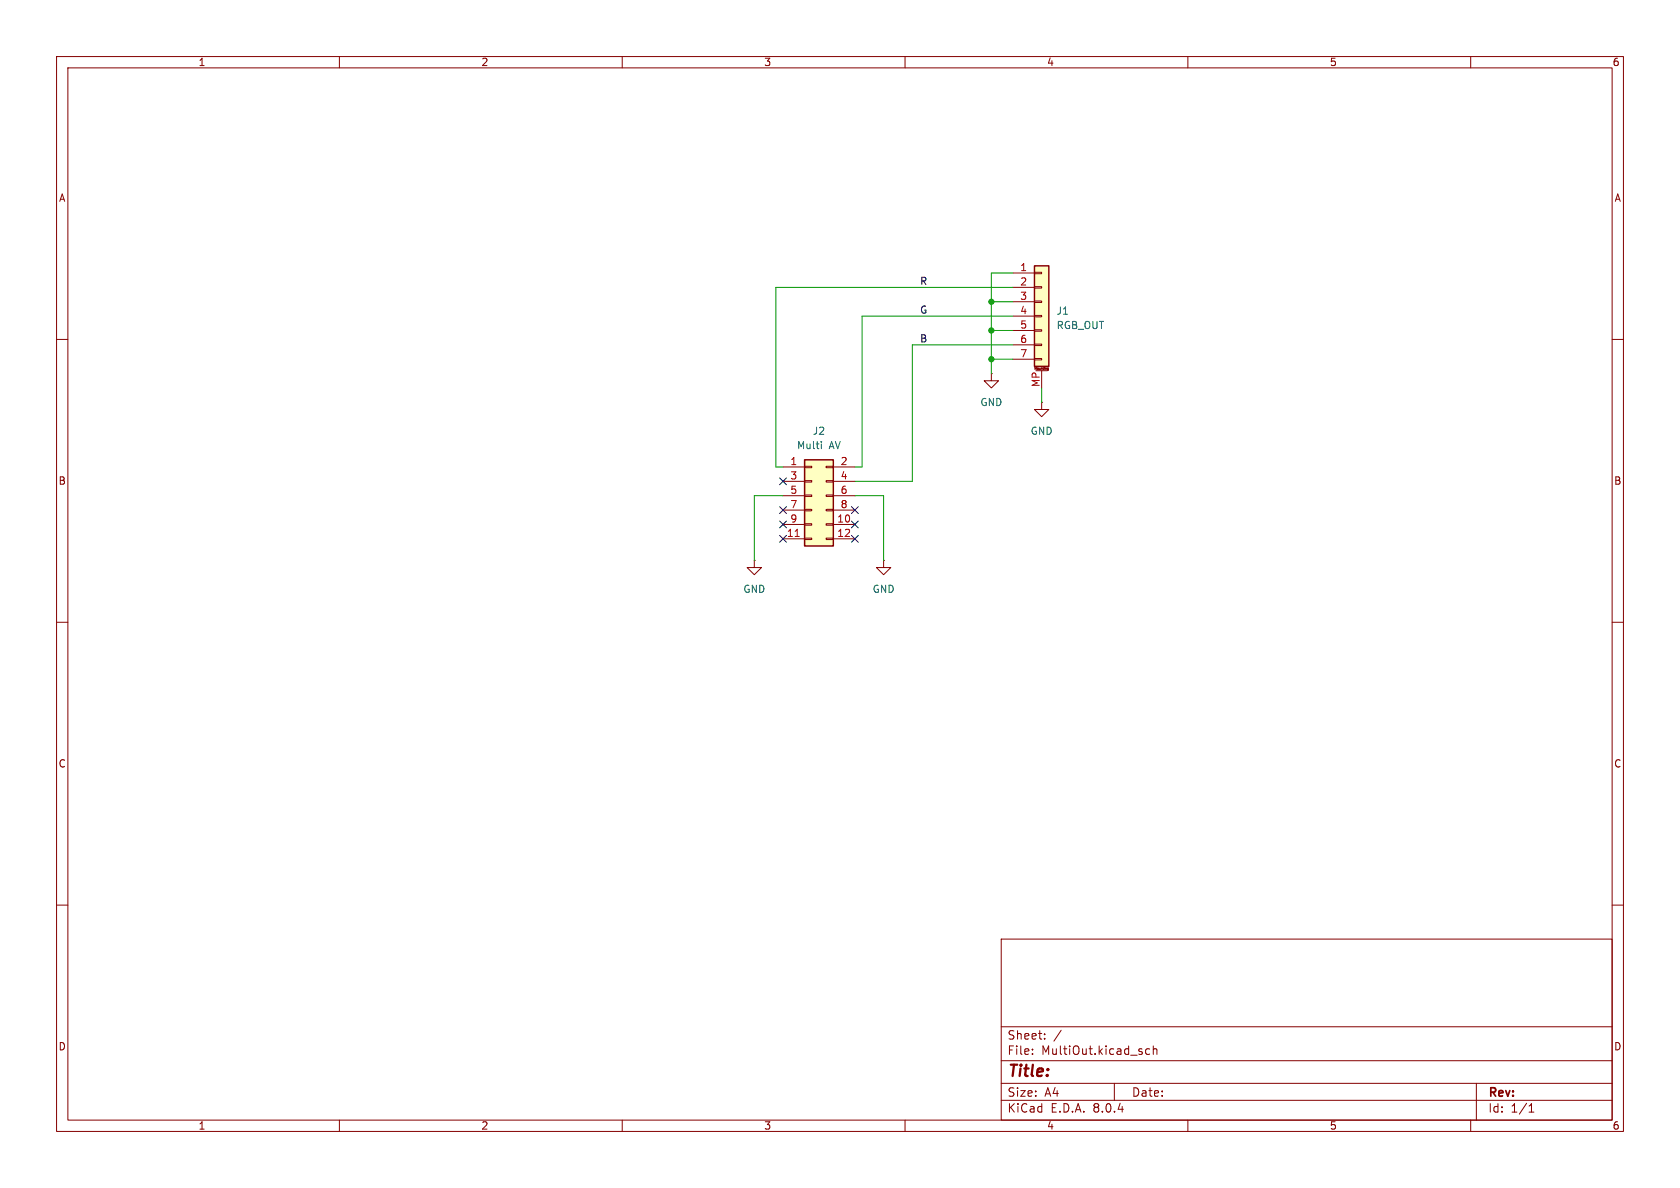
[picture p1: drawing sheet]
(kicad_sch
 (version 20231120)
 (generator "eeschema")
 (generator_version "8.0")
 (paper "A4")
 (lib_symbols
  (symbol "Connector_Generic:Conn_02x06_Odd_Even"
   (pin_names
    (offset 1.016) hide) (exclude_from_sim no) (in_bom yes) (on_board yes)
   (property "Reference" "J" (at 1.27 7.62 0) (effects (font (size 1.27 1.27))))
   (property "Value" "Conn_02x06_Odd_Even" (at 1.27 -10.16 0) (effects (font (size 1.27 1.27))))
   (property "Footprint" "" (at 0 0 0) (effects (font (size 1.27 1.27)) (hide yes)))
   (property "Datasheet" "~" (at 0 0 0) (effects (font (size 1.27 1.27)) (hide yes)))
   (property "Description" "Generic connector, double row, 02x06, odd/even pin numbering scheme (row 1 odd numbers, row 2 even numbers), script generated (kicad-library-utils/schlib/autogen/connector/)" (at 0 0 0) (effects (font (size 1.27 1.27)) (hide yes)))
   (symbol "Conn_02x06_Odd_Even_1_1"
    (rectangle (start -1.27 -7.493) (end 0 -7.747) (stroke (width 0.1524) (type default)) (fill (type none)))
    (rectangle (start -1.27 -4.953) (end 0 -5.207) (stroke (width 0.1524) (type default)) (fill (type none)))
    (rectangle (start -1.27 -2.413) (end 0 -2.667) (stroke (width 0.1524) (type default)) (fill (type none)))
    (rectangle (start -1.27 0.127) (end 0 -0.127) (stroke (width 0.1524) (type default)) (fill (type none)))
    (rectangle (start -1.27 2.667) (end 0 2.413) (stroke (width 0.1524) (type default)) (fill (type none)))
    (rectangle (start -1.27 5.207) (end 0 4.953) (stroke (width 0.1524) (type default)) (fill (type none)))
    (rectangle (start -1.27 6.35) (end 3.81 -8.89) (stroke (width 0.254) (type default)) (fill (type background)))
    (rectangle (start 3.81 -7.493) (end 2.54 -7.747) (stroke (width 0.1524) (type default)) (fill (type none)))
    (rectangle (start 3.81 -4.953) (end 2.54 -5.207) (stroke (width 0.1524) (type default)) (fill (type none)))
    (rectangle (start 3.81 -2.413) (end 2.54 -2.667) (stroke (width 0.1524) (type default)) (fill (type none)))
    (rectangle (start 3.81 0.127) (end 2.54 -0.127) (stroke (width 0.1524) (type default)) (fill (type none)))
    (rectangle (start 3.81 2.667) (end 2.54 2.413) (stroke (width 0.1524) (type default)) (fill (type none)))
    (rectangle (start 3.81 5.207) (end 2.54 4.953) (stroke (width 0.1524) (type default)) (fill (type none)))
    (pin passive line (at -5.08 5.08 0) (length 3.81) (name "Pin_1" (effects (font (size 1.27 1.27)))) (number "1" (effects (font (size 1.27 1.27)))))
    (pin passive line (at 7.62 -5.08 180) (length 3.81) (name "Pin_10" (effects (font (size 1.27 1.27)))) (number "10" (effects (font (size 1.27 1.27)))))
    (pin passive line (at -5.08 -7.62 0) (length 3.81) (name "Pin_11" (effects (font (size 1.27 1.27)))) (number "11" (effects (font (size 1.27 1.27)))))
    (pin passive line (at 7.62 -7.62 180) (length 3.81) (name "Pin_12" (effects (font (size 1.27 1.27)))) (number "12" (effects (font (size 1.27 1.27)))))
    (pin passive line (at 7.62 5.08 180) (length 3.81) (name "Pin_2" (effects (font (size 1.27 1.27)))) (number "2" (effects (font (size 1.27 1.27)))))
    (pin passive line (at -5.08 2.54 0) (length 3.81) (name "Pin_3" (effects (font (size 1.27 1.27)))) (number "3" (effects (font (size 1.27 1.27)))))
    (pin passive line (at 7.62 2.54 180) (length 3.81) (name "Pin_4" (effects (font (size 1.27 1.27)))) (number "4" (effects (font (size 1.27 1.27)))))
    (pin passive line (at -5.08 0 0) (length 3.81) (name "Pin_5" (effects (font (size 1.27 1.27)))) (number "5" (effects (font (size 1.27 1.27)))))
    (pin passive line (at 7.62 0 180) (length 3.81) (name "Pin_6" (effects (font (size 1.27 1.27)))) (number "6" (effects (font (size 1.27 1.27)))))
    (pin passive line (at -5.08 -2.54 0) (length 3.81) (name "Pin_7" (effects (font (size 1.27 1.27)))) (number "7" (effects (font (size 1.27 1.27)))))
    (pin passive line (at 7.62 -2.54 180) (length 3.81) (name "Pin_8" (effects (font (size 1.27 1.27)))) (number "8" (effects (font (size 1.27 1.27)))))
    (pin passive line (at -5.08 -5.08 0) (length 3.81) (name "Pin_9" (effects (font (size 1.27 1.27)))) (number "9" (effects (font (size 1.27 1.27)))))))
  (symbol "Connector_Generic_MountingPin:Conn_01x07_MountingPin"
   (pin_names
    (offset 1.016) hide) (exclude_from_sim no) (in_bom yes) (on_board yes)
   (property "Reference" "J" (at 0 10.16 0) (effects (font (size 1.27 1.27))))
   (property "Value" "Conn_01x07_MountingPin" (at 1.27 -10.16 0) (effects (font (size 1.27 1.27)) (justify left)))
   (property "Footprint" "" (at 0 0 0) (effects (font (size 1.27 1.27)) (hide yes)))
   (property "Datasheet" "~" (at 0 0 0) (effects (font (size 1.27 1.27)) (hide yes)))
   (property "Description" "Generic connectable mounting pin connector, single row, 01x07, script generated (kicad-library-utils/schlib/autogen/connector/)" (at 0 0 0) (effects (font (size 1.27 1.27)) (hide yes)))
   (symbol "Conn_01x07_MountingPin_1_1"
    (rectangle (start -1.27 -7.493) (end 0 -7.747) (stroke (width 0.1524) (type default)) (fill (type none)))
    (rectangle (start -1.27 -4.953) (end 0 -5.207) (stroke (width 0.1524) (type default)) (fill (type none)))
    (rectangle (start -1.27 -2.413) (end 0 -2.667) (stroke (width 0.1524) (type default)) (fill (type none)))
    (rectangle (start -1.27 0.127) (end 0 -0.127) (stroke (width 0.1524) (type default)) (fill (type none)))
    (rectangle (start -1.27 2.667) (end 0 2.413) (stroke (width 0.1524) (type default)) (fill (type none)))
    (rectangle (start -1.27 5.207) (end 0 4.953) (stroke (width 0.1524) (type default)) (fill (type none)))
    (rectangle (start -1.27 7.747) (end 0 7.493) (stroke (width 0.1524) (type default)) (fill (type none)))
    (rectangle (start -1.27 8.89) (end 1.27 -8.89) (stroke (width 0.254) (type default)) (fill (type background)))
    (polyline (pts (xy -1.016 -9.652) (xy 1.016 -9.652)) (stroke (width 0.1524) (type default)) (fill (type none)))
    (text "Mounting" (at 0 -9.271 0) (effects (font (size 0.381 0.381))))
    (pin passive line (at -5.08 7.62 0) (length 3.81) (name "Pin_1" (effects (font (size 1.27 1.27)))) (number "1" (effects (font (size 1.27 1.27)))))
    (pin passive line (at -5.08 5.08 0) (length 3.81) (name "Pin_2" (effects (font (size 1.27 1.27)))) (number "2" (effects (font (size 1.27 1.27)))))
    (pin passive line (at -5.08 2.54 0) (length 3.81) (name "Pin_3" (effects (font (size 1.27 1.27)))) (number "3" (effects (font (size 1.27 1.27)))))
    (pin passive line (at -5.08 0 0) (length 3.81) (name "Pin_4" (effects (font (size 1.27 1.27)))) (number "4" (effects (font (size 1.27 1.27)))))
    (pin passive line (at -5.08 -2.54 0) (length 3.81) (name "Pin_5" (effects (font (size 1.27 1.27)))) (number "5" (effects (font (size 1.27 1.27)))))
    (pin passive line (at -5.08 -5.08 0) (length 3.81) (name "Pin_6" (effects (font (size 1.27 1.27)))) (number "6" (effects (font (size 1.27 1.27)))))
    (pin passive line (at -5.08 -7.62 0) (length 3.81) (name "Pin_7" (effects (font (size 1.27 1.27)))) (number "7" (effects (font (size 1.27 1.27)))))
    (pin passive line (at 0 -12.7 90) (length 3.048) (name "MountPin" (effects (font (size 1.27 1.27)))) (number "MP" (effects (font (size 1.27 1.27)))))))
  (symbol "power:GND"
   (power)
   (pin_numbers hide)
   (pin_names
    (offset 0) hide) (exclude_from_sim no) (in_bom yes) (on_board yes)
   (property "Reference" "#PWR" (at 0 -6.35 0) (effects (font (size 1.27 1.27)) (hide yes)))
   (property "Value" "GND" (at 0 -3.81 0) (effects (font (size 1.27 1.27))))
   (property "Footprint" "" (at 0 0 0) (effects (font (size 1.27 1.27)) (hide yes)))
   (property "Datasheet" "" (at 0 0 0) (effects (font (size 1.27 1.27)) (hide yes)))
   (property "Description" "Power symbol creates a global label with name \"GND\" , ground" (at 0 0 0) (effects (font (size 1.27 1.27)) (hide yes)))
   (symbol "GND_0_1"
    (polyline (pts (xy 0 0) (xy 0 -1.27) (xy 1.27 -1.27) (xy 0 -2.54) (xy -1.27 -1.27) (xy 0 -1.27)) (stroke (width 0) (type default)) (fill (type none))))
   (symbol "GND_1_1"
    (pin power_in line (at 0 0 270) (length 0) (name "~" (effects (font (size 1.27 1.27)))) (number "1" (effects (font (size 1.27 1.27))))))))
 (junction
  (at 175.26 58.42)
  (diameter 0)
  (color 0 0 0 0))
 (junction
  (at 175.26 63.5)
  (diameter 0)
  (color 0 0 0 0))
 (junction
  (at 175.26 53.34)
  (diameter 0)
  (color 0 0 0 0))
 (no_connect
  (at 151.13 90.17))
 (no_connect
  (at 138.43 90.17))
 (no_connect
  (at 138.43 85.09))
 (no_connect
  (at 138.43 95.25))
 (no_connect
  (at 138.43 92.71))
 (no_connect
  (at 151.13 92.71))
 (no_connect
  (at 151.13 95.25))
 (wire
  (pts (xy 175.26 58.42) (xy 179.07 58.42))
  (stroke (width 0) (type default)))
 (wire
  (pts (xy 175.26 53.34) (xy 175.26 48.26))
  (stroke (width 0) (type default)))
 (wire
  (pts (xy 156.21 87.63) (xy 156.21 99.06))
  (stroke (width 0) (type default)))
 (wire
  (pts (xy 179.07 50.8) (xy 137.16 50.8))
  (stroke (width 0) (type default)))
 (wire
  (pts (xy 175.26 58.42) (xy 175.26 53.34))
  (stroke (width 0) (type default)))
 (wire
  (pts (xy 133.35 87.63) (xy 138.43 87.63))
  (stroke (width 0) (type default)))
 (wire
  (pts (xy 179.07 60.96) (xy 161.29 60.96))
  (stroke (width 0) (type default)))
 (wire
  (pts (xy 161.29 85.09) (xy 151.13 85.09))
  (stroke (width 0) (type default)))
 (wire
  (pts (xy 184.15 68.58) (xy 184.15 71.12))
  (stroke (width 0) (type default)))
 (wire
  (pts (xy 156.21 87.63) (xy 151.13 87.63))
  (stroke (width 0) (type default)))
 (wire
  (pts (xy 175.26 48.26) (xy 179.07 48.26))
  (stroke (width 0) (type default)))
 (wire
  (pts (xy 179.07 55.88) (xy 152.4 55.88))
  (stroke (width 0) (type default)))
 (wire
  (pts (xy 175.26 66.04) (xy 175.26 63.5))
  (stroke (width 0) (type default)))
 (wire
  (pts (xy 133.35 87.63) (xy 133.35 99.06))
  (stroke (width 0) (type default)))
 (wire
  (pts (xy 137.16 82.55) (xy 138.43 82.55))
  (stroke (width 0) (type default)))
 (wire
  (pts (xy 161.29 60.96) (xy 161.29 85.09))
  (stroke (width 0) (type default)))
 (wire
  (pts (xy 152.4 82.55) (xy 151.13 82.55))
  (stroke (width 0) (type default)))
 (wire
  (pts (xy 175.26 53.34) (xy 179.07 53.34))
  (stroke (width 0) (type default)))
 (wire
  (pts (xy 175.26 63.5) (xy 179.07 63.5))
  (stroke (width 0) (type default)))
 (wire
  (pts (xy 152.4 55.88) (xy 152.4 82.55))
  (stroke (width 0) (type default)))
 (wire
  (pts (xy 137.16 50.8) (xy 137.16 82.55))
  (stroke (width 0) (type default)))
 (wire
  (pts (xy 175.26 63.5) (xy 175.26 58.42))
  (stroke (width 0) (type default)))
 (label "G"
  (at 162.56 55.88 0)
  (fields_autoplaced yes)
  (effects (font (size 1.27 1.27)) (justify left bottom)))
 (label "R"
  (at 162.56 50.8 0)
  (fields_autoplaced yes)
  (effects (font (size 1.27 1.27)) (justify left bottom)))
 (label "B"
  (at 162.56 60.96 0)
  (fields_autoplaced yes)
  (effects (font (size 1.27 1.27)) (justify left bottom)))
 (symbol
  (lib_id "Connector_Generic:Conn_02x06_Odd_Even")
  (at 143.51 87.63 0)
  (unit 1)
  (exclude_from_sim no)
  (in_bom no)
  (on_board yes)
  (dnp no)
  (fields_autoplaced yes)
  (property "Reference" "J2" (at 144.78 76.2 0) (effects (font (size 1.27 1.27))))
  (property "Value" "Multi AV" (at 144.78 78.74 0) (effects (font (size 1.27 1.27))))
  (property "Footprint" "TT_Connectors:Multi_AV_QSB" (at 143.51 87.63 0) (effects (font (size 1.27 1.27)) (hide yes)))
  (property "Datasheet" "~" (at 143.51 87.63 0) (effects (font (size 1.27 1.27)) (hide yes)))
  (property "Description" "Generic connector, double row, 02x06, odd/even pin numbering scheme (row 1 odd numbers, row 2 even numbers), script generated (kicad-library-utils/schlib/autogen/connector/)" (at 143.51 87.63 0) (effects (font (size 1.27 1.27)) (hide yes)))
  (pin "7")
  (pin "11")
  (pin "8")
  (pin "6")
  (pin "10")
  (pin "1")
  (pin "3")
  (pin "9")
  (pin "4")
  (pin "12")
  (pin "5")
  (pin "2"))
 (symbol
  (lib_id "power:GND")
  (at 133.35 99.06 0)
  (unit 1)
  (exclude_from_sim no)
  (in_bom yes)
  (on_board yes)
  (dnp no)
  (fields_autoplaced yes)
  (property "Reference" "#PWR03" (at 133.35 105.41 0) (effects (font (size 1.27 1.27)) (hide yes)))
  (property "Value" "GND" (at 133.35 104.14 0) (effects (font (size 1.27 1.27))))
  (property "Footprint" "" (at 133.35 99.06 0) (effects (font (size 1.27 1.27)) (hide yes)))
  (property "Datasheet" "" (at 133.35 99.06 0) (effects (font (size 1.27 1.27)) (hide yes)))
  (property "Description" "Power symbol creates a global label with name \"GND\" , ground" (at 133.35 99.06 0) (effects (font (size 1.27 1.27)) (hide yes)))
  (pin "1"))
 (symbol
  (lib_id "power:GND")
  (at 156.21 99.06 0)
  (unit 1)
  (exclude_from_sim no)
  (in_bom yes)
  (on_board yes)
  (dnp no)
  (fields_autoplaced yes)
  (property "Reference" "#PWR04" (at 156.21 105.41 0) (effects (font (size 1.27 1.27)) (hide yes)))
  (property "Value" "GND" (at 156.21 104.14 0) (effects (font (size 1.27 1.27))))
  (property "Footprint" "" (at 156.21 99.06 0) (effects (font (size 1.27 1.27)) (hide yes)))
  (property "Datasheet" "" (at 156.21 99.06 0) (effects (font (size 1.27 1.27)) (hide yes)))
  (property "Description" "Power symbol creates a global label with name \"GND\" , ground" (at 156.21 99.06 0) (effects (font (size 1.27 1.27)) (hide yes)))
  (pin "1"))
 (symbol
  (lib_id "power:GND")
  (at 184.15 71.12 0)
  (unit 1)
  (exclude_from_sim no)
  (in_bom yes)
  (on_board yes)
  (dnp no)
  (fields_autoplaced yes)
  (property "Reference" "#PWR02" (at 184.15 77.47 0) (effects (font (size 1.27 1.27)) (hide yes)))
  (property "Value" "GND" (at 184.15 76.2 0) (effects (font (size 1.27 1.27))))
  (property "Footprint" "" (at 184.15 71.12 0) (effects (font (size 1.27 1.27)) (hide yes)))
  (property "Datasheet" "" (at 184.15 71.12 0) (effects (font (size 1.27 1.27)) (hide yes)))
  (property "Description" "Power symbol creates a global label with name \"GND\" , ground" (at 184.15 71.12 0) (effects (font (size 1.27 1.27)) (hide yes)))
  (pin "1"))
 (symbol
  (lib_id "Connector_Generic_MountingPin:Conn_01x07_MountingPin")
  (at 184.15 55.88 0)
  (unit 1)
  (exclude_from_sim no)
  (in_bom yes)
  (on_board yes)
  (dnp no)
  (property "Reference" "J1" (at 186.69 54.9655 0) (effects (font (size 1.27 1.27)) (justify left)))
  (property "Value" "RGB_OUT" (at 186.69 57.5055 0) (effects (font (size 1.27 1.27)) (justify left)))
  (property "Footprint" "TT_Connectors:CON_527460771_MOL" (at 184.15 55.88 0) (effects (font (size 1.27 1.27)) (hide yes)))
  (property "Datasheet" "~" (at 184.15 55.88 0) (effects (font (size 1.27 1.27)) (hide yes)))
  (property "Description" "Generic connectable mounting pin connector, single row, 01x07, script generated (kicad-library-utils/schlib/autogen/connector/)" (at 184.15 55.88 0) (effects (font (size 1.27 1.27)) (hide yes)))
  (property "Digi_PN" "WM8933CT-ND" (at 184.15 55.88 0) (effects (font (size 1.27 1.27)) (hide yes)))
  (property "MFG_PN" "0527460771" (at 184.15 55.88 0) (effects (font (size 1.27 1.27)) (hide yes)))
  (pin "4")
  (pin "MP")
  (pin "3")
  (pin "2")
  (pin "1")
  (pin "5")
  (pin "7")
  (pin "6"))
 (symbol
  (lib_id "power:GND")
  (at 175.26 66.04 0)
  (unit 1)
  (exclude_from_sim no)
  (in_bom yes)
  (on_board yes)
  (dnp no)
  (fields_autoplaced yes)
  (property "Reference" "#PWR01" (at 175.26 72.39 0) (effects (font (size 1.27 1.27)) (hide yes)))
  (property "Value" "GND" (at 175.26 71.12 0) (effects (font (size 1.27 1.27))))
  (property "Footprint" "" (at 175.26 66.04 0) (effects (font (size 1.27 1.27)) (hide yes)))
  (property "Datasheet" "" (at 175.26 66.04 0) (effects (font (size 1.27 1.27)) (hide yes)))
  (property "Description" "Power symbol creates a global label with name \"GND\" , ground" (at 175.26 66.04 0) (effects (font (size 1.27 1.27)) (hide yes)))
  (pin "1"))
 (sheet_instances
  (path ""
   (page "1"))))
